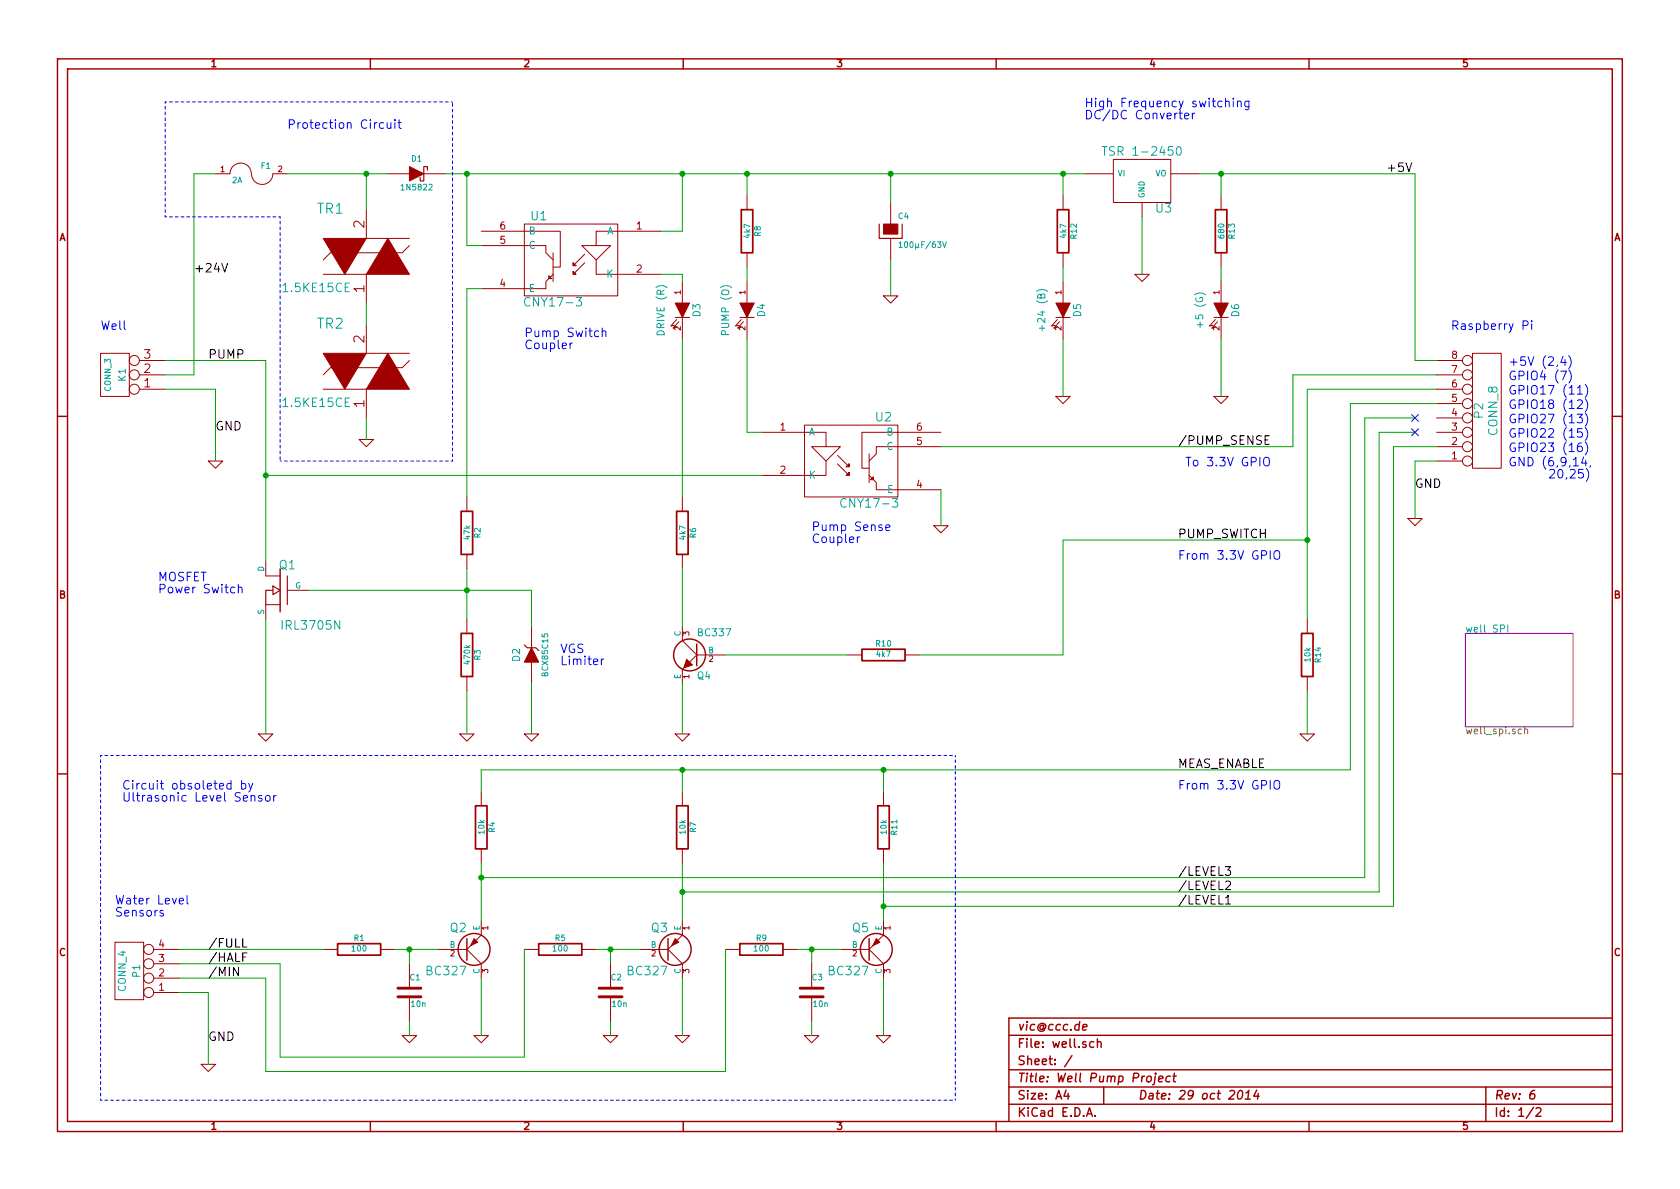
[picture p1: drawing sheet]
EESchema Schematic File Version 2
LIBS:power
LIBS:device
LIBS:transistors
LIBS:conn
LIBS:linear
LIBS:regul
LIBS:74xx
LIBS:cmos4000
LIBS:adc-dac
LIBS:memory
LIBS:xilinx
LIBS:special
LIBS:microcontrollers
LIBS:dsp
LIBS:microchip
LIBS:analog_switches
LIBS:motorola
LIBS:texas
LIBS:intel
LIBS:audio
LIBS:interface
LIBS:digital-audio
LIBS:philips
LIBS:display
LIBS:cypress
LIBS:siliconi
LIBS:opto
LIBS:atmel
LIBS:contrib
LIBS:valves
LIBS:dc-dc
LIBS:d_pack
LIBS:Transil_diode
LIBS:tinkerforge
LIBS:ap8803
LIBS:1wire
LIBS:well-cache
EELAYER 27 0
EELAYER END
$Descr A4 11693 8268
encoding utf-8
Sheet 1 2
Title "Well Pump Project"
Date "29 oct 2014"
Rev "6"
Comp "vic@ccc.de"
Comment1 ""
Comment2 ""
Comment3 ""
Comment4 ""
$EndDescr
$Comp
L 7805 U3
U 1 1
P 7950 1250
F 0 "U3" H 8100 1054 60  0000 C CNN
F 1 "TSR 1-2450" H 7950 1450 60  0000 C CNN
F 2 "~" H 7950 1250 60  0000 C CNN
F 3 "~" H 7950 1250 60  0000 C CNN
	1    7950 1250
	1    0    0    -1  
$EndComp
$Comp
L CONN_3 K1
U 1 1
P 800 2600
F 0 "K1" V 750 2600 50  0000 C CNN
F 1 "CONN_3" V 850 2600 40  0000 C CNN
F 2 "~" H 800 2600 60  0000 C CNN
F 3 "~" H 800 2600 60  0000 C CNN
	1    800  2600
	-1   0    0    1   
$EndComp
Text Notes 700  2300 0    60   ~ 0
Well
Text Notes 10100 2300 0    60   ~ 0
Raspberry Pi
Wire Wire Line
	1150 2700 1500 2700
Wire Wire Line
	7950 1500 7950 1900
Text Label 1500 3000 0    60   ~ 0
GND
Text Label 1350 1900 0    60   ~ 0
+24V
$Comp
L MOSFET_N Q1
U 1 1
P 1950 4100
F 0 "Q1" H 1960 4270 60  0000 R CNN
F 1 "IRL3705N" H 1950 3850 60  0000 R CNN
F 2 "~" H 1950 4100 60  0000 C CNN
F 3 "~" H 1950 4100 60  0000 C CNN
	1    1950 4100
	-1   0    0    -1  
$EndComp
Wire Wire Line
	1150 2500 1850 2500
$Comp
L GND #PWR2
U 1 1
P 1500 3200
F 0 "#PWR2" H 1500 3200 30  0001 C CNN
F 1 "GND" H 1500 3130 30  0001 C CNN
F 2 "" H 1500 3200 60  0000 C CNN
F 3 "" H 1500 3200 60  0000 C CNN
	1    1500 3200
	1    0    0    -1  
$EndComp
Wire Wire Line
	1500 2700 1500 3200
$Comp
L GND #PWR17
U 1 1
P 7950 1900
F 0 "#PWR17" H 7950 1900 30  0001 C CNN
F 1 "GND" H 7950 1830 30  0001 C CNN
F 2 "" H 7950 1900 60  0000 C CNN
F 3 "" H 7950 1900 60  0000 C CNN
	1    7950 1900
	1    0    0    -1  
$EndComp
$Comp
L GND #PWR20
U 1 1
P 9850 3600
F 0 "#PWR20" H 9850 3600 30  0001 C CNN
F 1 "GND" H 9850 3530 30  0001 C CNN
F 2 "" H 9850 3600 60  0000 C CNN
F 3 "" H 9850 3600 60  0000 C CNN
	1    9850 3600
	1    0    0    -1  
$EndComp
$Comp
L GND #PWR3
U 1 1
P 1850 5100
F 0 "#PWR3" H 1850 5100 30  0001 C CNN
F 1 "GND" H 1850 5030 30  0001 C CNN
F 2 "" H 1850 5100 60  0000 C CNN
F 3 "" H 1850 5100 60  0000 C CNN
	1    1850 5100
	1    0    0    -1  
$EndComp
Wire Wire Line
	1850 5100 1850 4300
Text Label 9850 3400 0    60   ~ 0
GND
Wire Wire Line
	8350 1200 8500 1200
Wire Wire Line
	8500 1200 9850 1200
Text Label 9650 1200 0    60   ~ 0
+5V
Wire Wire Line
	1150 2600 1350 2600
Wire Wire Line
	1350 2600 1350 1200
Wire Wire Line
	1850 2500 1850 3300
Wire Wire Line
	1850 3300 1850 3900
$Comp
L R R3
U 1 1
P 3250 4550
F 0 "R3" V 3330 4550 40  0000 C CNN
F 1 "470k" V 3257 4551 40  0000 C CNN
F 2 "~" V 3180 4550 30  0000 C CNN
F 3 "~" H 3250 4550 30  0000 C CNN
	1    3250 4550
	1    0    0    -1  
$EndComp
Wire Wire Line
	2150 4100 3250 4100
Wire Wire Line
	3250 4100 3700 4100
Wire Wire Line
	3250 3950 3250 4100
Wire Wire Line
	3250 4100 3250 4300
$Comp
L GND #PWR6
U 1 1
P 3250 5100
F 0 "#PWR6" H 3250 5100 30  0001 C CNN
F 1 "GND" H 3250 5030 30  0001 C CNN
F 2 "" H 3250 5100 60  0000 C CNN
F 3 "" H 3250 5100 60  0000 C CNN
	1    3250 5100
	1    0    0    -1  
$EndComp
Wire Wire Line
	3250 4800 3250 5100
$Comp
L ZENER D2
U 1 1
P 3700 4550
F 0 "D2" H 3700 4650 50  0000 C CNN
F 1 "BCX85C15" H 3700 4450 40  0000 C CNN
F 2 "~" H 3700 4550 60  0000 C CNN
F 3 "~" H 3700 4550 60  0000 C CNN
	1    3700 4550
	0    -1   -1   0   
$EndComp
Wire Wire Line
	3700 4100 3700 4350
Connection ~ 3250 4100
$Comp
L GND #PWR8
U 1 1
P 3700 5100
F 0 "#PWR8" H 3700 5100 30  0001 C CNN
F 1 "GND" H 3700 5030 30  0001 C CNN
F 2 "" H 3700 5100 60  0000 C CNN
F 3 "" H 3700 5100 60  0000 C CNN
	1    3700 5100
	1    0    0    -1  
$EndComp
Wire Wire Line
	3700 4750 3700 5100
$Comp
L OPTO-TRANSISTOR U1
U 1 1
P 3950 1800
F 0 "U1" H 4150 2100 60  0000 C CNN
F 1 "CNY17-3" H 4050 1500 60  0000 C CNN
F 2 "" H 3950 1800 60  0000 C CNN
F 3 "" H 3950 1800 60  0000 C CNN
	1    3950 1800
	-1   0    0    -1  
$EndComp
Wire Wire Line
	3350 1700 3250 1700
Wire Wire Line
	3250 1700 3250 1200
Connection ~ 3250 1200
$Comp
L R R2
U 1 1
P 3250 3700
F 0 "R2" V 3330 3700 40  0000 C CNN
F 1 "47k" V 3257 3701 40  0000 C CNN
F 2 "~" V 3180 3700 30  0000 C CNN
F 3 "~" H 3250 3700 30  0000 C CNN
	1    3250 3700
	1    0    0    -1  
$EndComp
Wire Wire Line
	3250 3450 3250 2000
Wire Wire Line
	3250 2000 3350 2000
$Comp
L NPN Q4
U 1 1
P 4850 4550
F 0 "Q4" H 4850 4400 50  0000 R CNN
F 1 "BC337" H 4850 4700 50  0000 R CNN
F 2 "~" H 4850 4550 60  0000 C CNN
F 3 "~" H 4850 4550 60  0000 C CNN
	1    4850 4550
	-1   0    0    -1  
$EndComp
$Comp
L R R6
U 1 1
P 4750 3700
F 0 "R6" V 4830 3700 40  0000 C CNN
F 1 "4k7" V 4757 3701 40  0000 C CNN
F 2 "~" V 4680 3700 30  0000 C CNN
F 3 "~" H 4750 3700 30  0000 C CNN
	1    4750 3700
	1    0    0    -1  
$EndComp
$Comp
L GND #PWR10
U 1 1
P 4750 5100
F 0 "#PWR10" H 4750 5100 30  0001 C CNN
F 1 "GND" H 4750 5030 30  0001 C CNN
F 2 "" H 4750 5100 60  0000 C CNN
F 3 "" H 4750 5100 60  0000 C CNN
	1    4750 5100
	1    0    0    -1  
$EndComp
Wire Wire Line
	4750 5100 4750 4750
Wire Wire Line
	4750 4350 4750 3950
Wire Wire Line
	4750 1900 4600 1900
Wire Wire Line
	4600 1600 4750 1600
Wire Wire Line
	4750 1600 4750 1200
Connection ~ 4750 1200
$Comp
L R R10
U 1 1
P 6150 4550
F 0 "R10" V 6230 4550 40  0000 C CNN
F 1 "4k7" V 6157 4551 40  0000 C CNN
F 2 "~" V 6080 4550 30  0000 C CNN
F 3 "~" H 6150 4550 30  0000 C CNN
	1    6150 4550
	0    -1   -1   0   
$EndComp
Wire Wire Line
	5050 4550 5900 4550
$Comp
L R R13
U 1 1
P 8500 1600
F 0 "R13" V 8580 1600 40  0000 C CNN
F 1 "680" V 8507 1601 40  0000 C CNN
F 2 "~" V 8430 1600 30  0000 C CNN
F 3 "~" H 8500 1600 30  0000 C CNN
	1    8500 1600
	1    0    0    -1  
$EndComp
$Comp
L LED D6
U 1 1
P 8500 2150
F 0 "D6" H 8500 2250 50  0000 C CNN
F 1 "+5 (G)" H 8500 2000 50  0000 C CNN
F 2 "~" H 8500 2150 60  0000 C CNN
F 3 "~" H 8500 2150 60  0000 C CNN
	1    8500 2150
	0    1    1    0   
$EndComp
$Comp
L GND #PWR18
U 1 1
P 8500 2750
F 0 "#PWR18" H 8500 2750 30  0001 C CNN
F 1 "GND" H 8500 2680 30  0001 C CNN
F 2 "" H 8500 2750 60  0000 C CNN
F 3 "" H 8500 2750 60  0000 C CNN
	1    8500 2750
	1    0    0    -1  
$EndComp
Wire Wire Line
	8500 1350 8500 1200
Connection ~ 8500 1200
Wire Wire Line
	8500 1950 8500 1850
Wire Wire Line
	8500 2750 8500 2350
$Comp
L R R12
U 1 1
P 7400 1600
F 0 "R12" V 7480 1600 40  0000 C CNN
F 1 "4k7" V 7407 1601 40  0000 C CNN
F 2 "~" V 7330 1600 30  0000 C CNN
F 3 "~" H 7400 1600 30  0000 C CNN
	1    7400 1600
	1    0    0    -1  
$EndComp
$Comp
L LED D5
U 1 1
P 7400 2150
F 0 "D5" H 7400 2250 50  0000 C CNN
F 1 "+24 (B)" H 7400 2000 50  0000 C CNN
F 2 "~" H 7400 2150 60  0000 C CNN
F 3 "~" H 7400 2150 60  0000 C CNN
	1    7400 2150
	0    1    1    0   
$EndComp
$Comp
L GND #PWR16
U 1 1
P 7400 2750
F 0 "#PWR16" H 7400 2750 30  0001 C CNN
F 1 "GND" H 7400 2680 30  0001 C CNN
F 2 "" H 7400 2750 60  0000 C CNN
F 3 "" H 7400 2750 60  0000 C CNN
	1    7400 2750
	1    0    0    -1  
$EndComp
Wire Wire Line
	7400 1200 7400 1350
Wire Wire Line
	7400 1950 7400 1850
Wire Wire Line
	7400 2750 7400 2350
Connection ~ 7400 1200
$Comp
L OPTO-TRANSISTOR U2
U 1 1
P 5950 3200
F 0 "U2" H 6150 3500 60  0000 C CNN
F 1 "CNY17-3" H 6050 2900 60  0000 C CNN
F 2 "" H 5950 3200 60  0000 C CNN
F 3 "" H 5950 3200 60  0000 C CNN
	1    5950 3200
	1    0    0    -1  
$EndComp
$Comp
L R R8
U 1 1
P 5200 1600
F 0 "R8" V 5280 1600 40  0000 C CNN
F 1 "4k7" V 5207 1601 40  0000 C CNN
F 2 "~" V 5130 1600 30  0000 C CNN
F 3 "~" H 5200 1600 30  0000 C CNN
	1    5200 1600
	1    0    0    -1  
$EndComp
$Comp
L LED D4
U 1 1
P 5200 2150
F 0 "D4" H 5200 2250 50  0000 C CNN
F 1 "PUMP (O)" H 5200 2000 50  0000 C CNN
F 2 "~" H 5200 2150 60  0000 C CNN
F 3 "~" H 5200 2150 60  0000 C CNN
	1    5200 2150
	0    1    1    0   
$EndComp
Wire Wire Line
	5200 1200 5200 1350
Wire Wire Line
	5200 1950 5200 1850
Wire Wire Line
	5200 2350 5200 3000
$Comp
L LED D3
U 1 1
P 4750 2150
F 0 "D3" H 4750 2250 50  0000 C CNN
F 1 "DRIVE (R)" H 4750 2000 50  0000 C CNN
F 2 "~" H 4750 2150 60  0000 C CNN
F 3 "~" H 4750 2150 60  0000 C CNN
	1    4750 2150
	0    1    1    0   
$EndComp
Wire Wire Line
	4750 1900 4750 1950
Wire Wire Line
	4750 2350 4750 3450
Wire Wire Line
	6400 4550 7400 4550
Wire Wire Line
	9100 2700 10000 2700
Text Label 8200 3750 0    60   ~ 0
PUMP_SWITCH
Wire Wire Line
	5200 3000 5300 3000
Wire Wire Line
	5300 3300 1850 3300
Connection ~ 1850 3300
Connection ~ 5200 1200
$Comp
L GND #PWR15
U 1 1
P 6550 3650
F 0 "#PWR15" H 6550 3650 30  0001 C CNN
F 1 "GND" H 6550 3580 30  0001 C CNN
F 2 "" H 6550 3650 60  0000 C CNN
F 3 "" H 6550 3650 60  0000 C CNN
	1    6550 3650
	1    0    0    -1  
$EndComp
Wire Wire Line
	6550 3650 6550 3400
Wire Wire Line
	10000 2600 9000 2600
Wire Wire Line
	9000 2600 9000 3100
Text Label 8200 3100 0    60   ~ 0
/PUMP_SENSE
$Comp
L CP C4
U 1 1
P 6200 1600
F 0 "C4" H 6250 1700 40  0000 L CNN
F 1 "100µF/63V" H 6250 1500 40  0000 L CNN
F 2 "~" H 6300 1450 30  0000 C CNN
F 3 "~" H 6200 1600 300 0000 C CNN
	1    6200 1600
	1    0    0    -1  
$EndComp
$Comp
L GND #PWR14
U 1 1
P 6200 2050
F 0 "#PWR14" H 6200 2050 30  0001 C CNN
F 1 "GND" H 6200 1980 30  0001 C CNN
F 2 "" H 6200 2050 60  0000 C CNN
F 3 "" H 6200 2050 60  0000 C CNN
	1    6200 2050
	1    0    0    -1  
$EndComp
Wire Wire Line
	6200 1200 6200 1400
Connection ~ 6200 1200
Wire Wire Line
	6200 2050 6200 1800
Text Notes 1100 4050 0    60   ~ 0
MOSFET\nPower Switch
Text Notes 3900 4550 0    60   ~ 0
VGS\nLimiter
$Comp
L FUSE F1
U 1 1
P 1750 1200
F 0 "F1" H 1850 1250 40  0000 C CNN
F 1 "2A" H 1650 1150 40  0000 C CNN
F 2 "~" H 1750 1200 60  0000 C CNN
F 3 "~" H 1750 1200 60  0000 C CNN
	1    1750 1200
	1    0    0    -1  
$EndComp
Wire Wire Line
	1350 1200 1500 1200
$Comp
L DIODESCH D1
U 1 1
P 2900 1200
F 0 "D1" H 2900 1300 40  0000 C CNN
F 1 "1N5822" H 2900 1100 40  0000 C CNN
F 2 "~" H 2900 1200 60  0000 C CNN
F 3 "~" H 2900 1200 60  0000 C CNN
	1    2900 1200
	1    0    0    -1  
$EndComp
$Comp
L TRANSIL TR1
U 1 1
P 2550 1750
F 0 "TR1" H 2300 2050 70  0000 C CNN
F 1 "1.5KE15CE" H 2200 1500 60  0000 C CNN
F 2 "" H 2550 1750 60  0000 C CNN
F 3 "" H 2550 1750 60  0000 C CNN
	1    2550 1750
	1    0    0    -1  
$EndComp
$Comp
L TRANSIL TR2
U 1 1
P 2550 2550
F 0 "TR2" H 2300 2850 70  0000 C CNN
F 1 "1.5KE15CE" H 2200 2300 60  0000 C CNN
F 2 "" H 2550 2550 60  0000 C CNN
F 3 "" H 2550 2550 60  0000 C CNN
	1    2550 2550
	1    0    0    -1  
$EndComp
$Comp
L GND #PWR4
U 1 1
P 2550 3050
F 0 "#PWR4" H 2550 3050 30  0001 C CNN
F 1 "GND" H 2550 2980 30  0001 C CNN
F 2 "" H 2550 3050 60  0000 C CNN
F 3 "" H 2550 3050 60  0000 C CNN
	1    2550 3050
	1    0    0    -1  
$EndComp
Wire Wire Line
	2000 1200 2550 1200
Wire Wire Line
	2550 1200 2700 1200
Wire Wire Line
	2550 1450 2550 1200
Connection ~ 2550 1200
Wire Wire Line
	2550 2250 2550 2100
Wire Wire Line
	2550 3050 2550 2900
Text Notes 2000 900  0    60   ~ 0
Protection Circuit
Wire Wire Line
	3100 1200 3250 1200
Wire Wire Line
	3250 1200 4750 1200
Wire Wire Line
	4750 1200 5200 1200
Wire Wire Line
	5200 1200 6200 1200
Wire Wire Line
	6200 1200 7400 1200
Wire Wire Line
	7400 1200 7550 1200
Text Notes 3650 2350 0    60   ~ 0
Pump Switch\nCoupler
Wire Notes Line
	1950 3200 3150 3200
Wire Notes Line
	3150 3200 3150 700 
Wire Notes Line
	3150 700  1150 700 
Wire Notes Line
	1150 700  1150 1500
Wire Notes Line
	1150 1500 1950 1500
Wire Notes Line
	1950 1500 1950 3200
Text Notes 5650 3700 0    60   ~ 0
Pump Sense\nCoupler
Text Notes 8200 3900 0    60   ~ 0
From 3.3V GPIO
Text Notes 8250 3250 0    60   ~ 0
To 3.3V GPIO
Text Notes 7550 750  0    60   ~ 0
High Frequency switching\nDC/DC Converter
Text Label 1450 2500 0    60   ~ 0
PUMP
$Comp
L CONN_4 P1
U 1 1
P 900 6750
F 0 "P1" V 850 6750 50  0000 C CNN
F 1 "CONN_4" V 950 6750 50  0000 C CNN
F 2 "~" H 900 6750 60  0000 C CNN
F 3 "~" H 900 6750 60  0000 C CNN
	1    900  6750
	-1   0    0    1   
$EndComp
Text Notes 800  6300 0    60   ~ 0
Water Level\nSensors
$Comp
L PNP Q2
U 1 1
P 3250 6600
F 0 "Q2" H 3250 6450 60  0000 R CNN
F 1 "BC327" H 3250 6750 60  0000 R CNN
F 2 "~" H 3250 6600 60  0000 C CNN
F 3 "~" H 3250 6600 60  0000 C CNN
	1    3250 6600
	1    0    0    1   
$EndComp
$Comp
L GND #PWR1
U 1 1
P 1450 7400
F 0 "#PWR1" H 1450 7400 30  0001 C CNN
F 1 "GND" H 1450 7330 30  0001 C CNN
F 2 "" H 1450 7400 60  0000 C CNN
F 3 "" H 1450 7400 60  0000 C CNN
	1    1450 7400
	1    0    0    -1  
$EndComp
Wire Wire Line
	1250 6900 1450 6900
Wire Wire Line
	1450 6900 1450 7400
$Comp
L R R1
U 1 1
P 2500 6600
F 0 "R1" V 2580 6600 40  0000 C CNN
F 1 "100" V 2507 6601 40  0000 C CNN
F 2 "~" V 2430 6600 30  0000 C CNN
F 3 "~" H 2500 6600 30  0000 C CNN
	1    2500 6600
	0    -1   -1   0   
$EndComp
$Comp
L GND #PWR7
U 1 1
P 3350 7200
F 0 "#PWR7" H 3350 7200 30  0001 C CNN
F 1 "GND" H 3350 7130 30  0001 C CNN
F 2 "" H 3350 7200 60  0000 C CNN
F 3 "" H 3350 7200 60  0000 C CNN
	1    3350 7200
	1    0    0    -1  
$EndComp
Wire Wire Line
	2750 6600 2850 6600
Wire Wire Line
	2850 6600 3050 6600
Wire Wire Line
	3350 6800 3350 7200
$Comp
L R R4
U 1 1
P 3350 5750
F 0 "R4" V 3430 5750 40  0000 C CNN
F 1 "10k" V 3357 5751 40  0000 C CNN
F 2 "~" V 3280 5750 30  0000 C CNN
F 3 "~" H 3350 5750 30  0000 C CNN
	1    3350 5750
	1    0    0    -1  
$EndComp
Wire Wire Line
	3350 6000 3350 6100
Wire Wire Line
	3350 6100 3350 6400
Text Label 1450 7250 0    60   ~ 0
GND
$Comp
L PNP Q3
U 1 1
P 4650 6600
F 0 "Q3" H 4650 6450 60  0000 R CNN
F 1 "BC327" H 4650 6750 60  0000 R CNN
F 2 "~" H 4650 6600 60  0000 C CNN
F 3 "~" H 4650 6600 60  0000 C CNN
	1    4650 6600
	1    0    0    1   
$EndComp
$Comp
L R R5
U 1 1
P 3900 6600
F 0 "R5" V 3980 6600 40  0000 C CNN
F 1 "100" V 3907 6601 40  0000 C CNN
F 2 "~" V 3830 6600 30  0000 C CNN
F 3 "~" H 3900 6600 30  0000 C CNN
	1    3900 6600
	0    -1   -1   0   
$EndComp
$Comp
L GND #PWR11
U 1 1
P 4750 7200
F 0 "#PWR11" H 4750 7200 30  0001 C CNN
F 1 "GND" H 4750 7130 30  0001 C CNN
F 2 "" H 4750 7200 60  0000 C CNN
F 3 "" H 4750 7200 60  0000 C CNN
	1    4750 7200
	1    0    0    -1  
$EndComp
Wire Wire Line
	4150 6600 4250 6600
Wire Wire Line
	4250 6600 4450 6600
Wire Wire Line
	4750 6800 4750 7200
$Comp
L R R7
U 1 1
P 4750 5750
F 0 "R7" V 4830 5750 40  0000 C CNN
F 1 "10k" V 4757 5751 40  0000 C CNN
F 2 "~" V 4680 5750 30  0000 C CNN
F 3 "~" H 4750 5750 30  0000 C CNN
	1    4750 5750
	1    0    0    -1  
$EndComp
Wire Wire Line
	4750 6000 4750 6200
Wire Wire Line
	4750 6200 4750 6400
$Comp
L PNP Q5
U 1 1
P 6050 6600
F 0 "Q5" H 6050 6450 60  0000 R CNN
F 1 "BC327" H 6050 6750 60  0000 R CNN
F 2 "~" H 6050 6600 60  0000 C CNN
F 3 "~" H 6050 6600 60  0000 C CNN
	1    6050 6600
	1    0    0    1   
$EndComp
$Comp
L R R9
U 1 1
P 5300 6600
F 0 "R9" V 5380 6600 40  0000 C CNN
F 1 "100" V 5307 6601 40  0000 C CNN
F 2 "~" V 5230 6600 30  0000 C CNN
F 3 "~" H 5300 6600 30  0000 C CNN
	1    5300 6600
	0    -1   -1   0   
$EndComp
$Comp
L GND #PWR13
U 1 1
P 6150 7200
F 0 "#PWR13" H 6150 7200 30  0001 C CNN
F 1 "GND" H 6150 7130 30  0001 C CNN
F 2 "" H 6150 7200 60  0000 C CNN
F 3 "" H 6150 7200 60  0000 C CNN
	1    6150 7200
	1    0    0    -1  
$EndComp
Wire Wire Line
	5550 6600 5650 6600
Wire Wire Line
	5650 6600 5850 6600
Wire Wire Line
	6150 6800 6150 7200
$Comp
L R R11
U 1 1
P 6150 5750
F 0 "R11" V 6230 5750 40  0000 C CNN
F 1 "10k" V 6157 5751 40  0000 C CNN
F 2 "~" V 6080 5750 30  0000 C CNN
F 3 "~" H 6150 5750 30  0000 C CNN
	1    6150 5750
	1    0    0    -1  
$EndComp
Wire Wire Line
	6150 6000 6150 6300
Wire Wire Line
	6150 6300 6150 6400
Wire Wire Line
	1250 6600 2250 6600
Wire Wire Line
	1250 6700 1950 6700
Wire Wire Line
	1950 6700 1950 7350
Wire Wire Line
	1950 7350 3650 7350
Wire Wire Line
	3650 7350 3650 6600
Wire Wire Line
	1250 6800 1850 6800
Wire Wire Line
	1850 6800 1850 7450
Wire Wire Line
	1850 7450 5050 7450
Wire Wire Line
	5050 7450 5050 6600
$Comp
L CONN_8 P2
U 1 1
P 10350 2850
F 0 "P2" V 10300 2850 60  0000 C CNN
F 1 "CONN_8" V 10400 2850 60  0000 C CNN
F 2 "~" H 10350 2850 60  0000 C CNN
F 3 "~" H 10350 2850 60  0000 C CNN
	1    10350 2850
	1    0    0    1   
$EndComp
Wire Wire Line
	9850 3200 9850 3600
Wire Wire Line
	9850 1200 9850 2500
Wire Wire Line
	9850 2500 10000 2500
Wire Wire Line
	10000 3200 9850 3200
Wire Wire Line
	9700 6300 9700 3100
Wire Wire Line
	9700 3100 10000 3100
Connection ~ 6150 6300
Wire Wire Line
	9600 6200 9600 3000
Connection ~ 4750 6200
Wire Wire Line
	9500 6100 9500 2900
Connection ~ 3350 6100
Wire Wire Line
	3350 5500 3350 5350
Wire Wire Line
	3350 5350 4750 5350
Wire Wire Line
	4750 5350 6150 5350
Wire Wire Line
	6150 5350 9400 5350
Wire Wire Line
	9400 5350 9400 2800
Wire Wire Line
	9400 2800 10000 2800
Wire Wire Line
	4750 5500 4750 5350
Connection ~ 4750 5350
Wire Wire Line
	6150 5350 6150 5500
Connection ~ 6150 5350
Text Label 8200 5350 0    60   ~ 0
MEAS_ENABLE
Text Notes 8200 5500 0    60   ~ 0
From 3.3V GPIO
Text Label 8200 6100 0    60   ~ 0
/LEVEL3
Text Label 8200 6200 0    60   ~ 0
/LEVEL2
Text Label 8200 6300 0    60   ~ 0
/LEVEL1
Wire Wire Line
	9000 3100 6550 3100
Text Label 1450 6800 0    60   ~ 0
/MIN
Text Label 1450 6700 0    60   ~ 0
/HALF
Text Label 1450 6600 0    60   ~ 0
/FULL
$Comp
L C C1
U 1 1
P 2850 6900
F 0 "C1" H 2850 7000 40  0000 L CNN
F 1 "10n" H 2856 6815 40  0000 L CNN
F 2 "~" H 2888 6750 30  0000 C CNN
F 3 "~" H 2850 6900 60  0000 C CNN
	1    2850 6900
	1    0    0    -1  
$EndComp
$Comp
L GND #PWR5
U 1 1
P 2850 7200
F 0 "#PWR5" H 2850 7200 30  0001 C CNN
F 1 "GND" H 2850 7130 30  0001 C CNN
F 2 "" H 2850 7200 60  0000 C CNN
F 3 "" H 2850 7200 60  0000 C CNN
	1    2850 7200
	1    0    0    -1  
$EndComp
$Comp
L GND #PWR9
U 1 1
P 4250 7200
F 0 "#PWR9" H 4250 7200 30  0001 C CNN
F 1 "GND" H 4250 7130 30  0001 C CNN
F 2 "" H 4250 7200 60  0000 C CNN
F 3 "" H 4250 7200 60  0000 C CNN
	1    4250 7200
	1    0    0    -1  
$EndComp
$Comp
L GND #PWR12
U 1 1
P 5650 7200
F 0 "#PWR12" H 5650 7200 30  0001 C CNN
F 1 "GND" H 5650 7130 30  0001 C CNN
F 2 "" H 5650 7200 60  0000 C CNN
F 3 "" H 5650 7200 60  0000 C CNN
	1    5650 7200
	1    0    0    -1  
$EndComp
Wire Wire Line
	2850 6700 2850 6600
Connection ~ 2850 6600
Wire Wire Line
	2850 7100 2850 7200
Wire Wire Line
	4250 7200 4250 7100
Wire Wire Line
	4250 6700 4250 6600
Connection ~ 4250 6600
Wire Wire Line
	5650 6700 5650 6600
Connection ~ 5650 6600
Wire Wire Line
	5650 7100 5650 7200
$Comp
L C C2
U 1 1
P 4250 6900
F 0 "C2" H 4250 7000 40  0000 L CNN
F 1 "10n" H 4256 6815 40  0000 L CNN
F 2 "~" H 4288 6750 30  0000 C CNN
F 3 "~" H 4250 6900 60  0000 C CNN
	1    4250 6900
	1    0    0    -1  
$EndComp
$Comp
L C C3
U 1 1
P 5650 6900
F 0 "C3" H 5650 7000 40  0000 L CNN
F 1 "10n" H 5656 6815 40  0000 L CNN
F 2 "~" H 5688 6750 30  0000 C CNN
F 3 "~" H 5650 6900 60  0000 C CNN
	1    5650 6900
	1    0    0    -1  
$EndComp
Wire Wire Line
	9500 6100 3350 6100
Wire Wire Line
	9600 6200 4750 6200
Wire Wire Line
	9700 6300 6150 6300
$Comp
L R R14
U 1 1
P 9100 4550
F 0 "R14" V 9180 4550 40  0000 C CNN
F 1 "10k" V 9107 4551 40  0000 C CNN
F 2 "~" V 9030 4550 30  0000 C CNN
F 3 "~" H 9100 4550 30  0000 C CNN
	1    9100 4550
	1    0    0    -1  
$EndComp
$Comp
L GND #PWR19
U 1 1
P 9100 5100
F 0 "#PWR19" H 9100 5100 30  0001 C CNN
F 1 "GND" H 9100 5030 30  0001 C CNN
F 2 "" H 9100 5100 60  0000 C CNN
F 3 "" H 9100 5100 60  0000 C CNN
	1    9100 5100
	1    0    0    -1  
$EndComp
Wire Wire Line
	9100 2700 9100 3750
Wire Wire Line
	9100 3750 9100 4300
Wire Wire Line
	9100 5100 9100 4800
Wire Wire Line
	9100 3750 7400 3750
Wire Wire Line
	7400 3750 7400 4550
Connection ~ 9100 3750
Text Notes 10500 2550 0    60   ~ 0
+5V (2,4)
Text Notes 10500 2650 0    60   ~ 0
GPIO4 (7)
Text Notes 10500 2750 0    60   ~ 0
GPIO17 (11)
Text Notes 10500 2850 0    60   ~ 0
GPIO18 (12)
Text Notes 10500 2950 0    60   ~ 0
GPIO27 (13)
Text Notes 10500 3050 0    60   ~ 0
GPIO22 (15)
Text Notes 10500 3150 0    60   ~ 0
GPIO23 (16)
Text Notes 10500 3250 0    60   ~ 0
GND (6,9,14,\n      20,25)
$Sheet
S 10200 4400 750  650 
U 53BC3B53
F0 "well SPI" 50
F1 "well_spi.sch" 50
$EndSheet
Wire Wire Line
	9600 3000 9850 3000
Wire Wire Line
	9500 2900 9850 2900
NoConn ~ 9850 2900
NoConn ~ 9850 3000
Wire Notes Line
	700  5250 6650 5250
Wire Notes Line
	700  5250 700  7650
Wire Notes Line
	700  7650 6650 7650
Wire Notes Line
	6650 7650 6650 5250
Text Notes 850  5500 0    60   ~ 0
Circuit obsoleted by\nUltrasonic Level Sensor
$EndSCHEMATC
